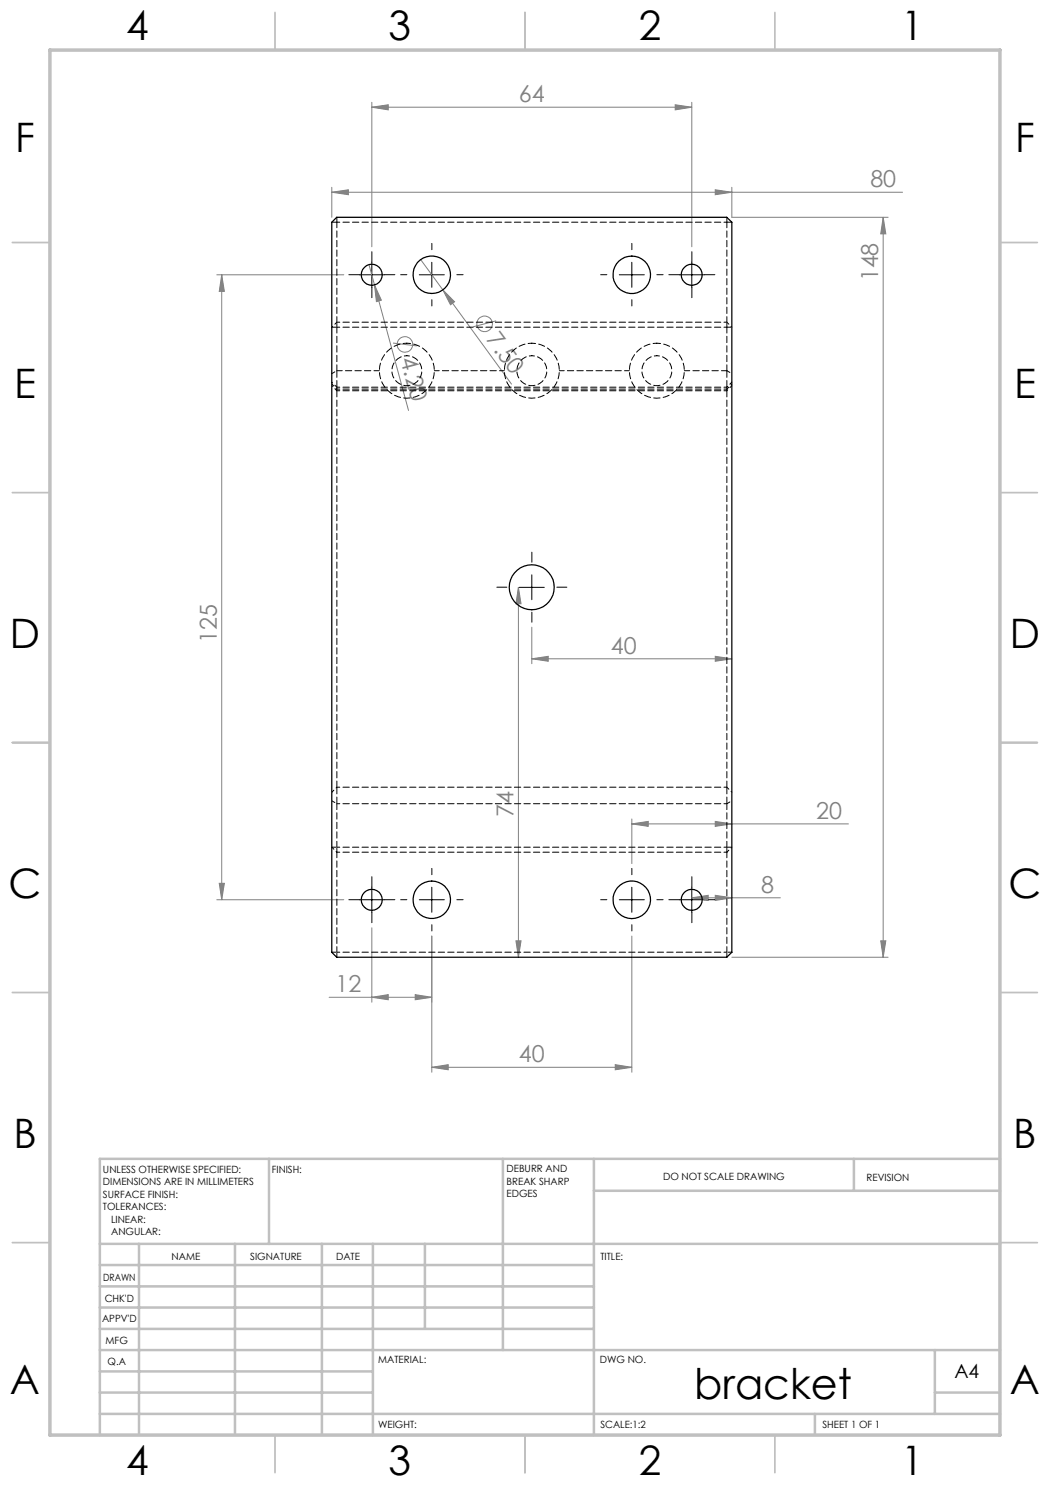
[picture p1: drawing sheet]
<svg xmlns="http://www.w3.org/2000/svg" width="210mm" height="297mm" viewBox="0 0 210 297" stroke-linecap="round" stroke-linejoin="round" font-family="sans-serif">
<g fill="none" stroke="#808080" stroke-width=".2">
<path d="M66.4 38.4l3.3-.4v.9zM66.4 37.5v6M66.4 38.4h114.1M74.4 21.4l3.2-.4v1zM74.4 20.5v28.9M74.4 21.4h64M135 21l3.4 .4-3.4 .6zM138.4 20.5v28.9M143.1 38l3.3 .4-3.3 .5zM146.4 37.5v6h31.2M43.4 55h25.4M44.3 55v124.9"/>
<path d="M44.3 55l.6 3.3h-1zM73.8 52.9l1.1 4.1M74.9 57l1.4 3-1 .3zM74.9 57l6.8 25.1M84.1 51.9l4.5 6.1M88.6 58l2.3 2.4-.8 .6zM88.6 58l13.7 18.8M176.6 43.5v147.9M176.6 43.5l.6 3.3h-1.1zM78.6 68.6l4.8 .6M99.2 64.2l-4.6 1.2M103.7 117.5l.5 3.3h-1z"/>
<path d="M103.7 117.5v73.9M106.4 131.8l3.2-.5v1zM106.4 125.4v7.3M106.4 131.8h40M143.1 131.3l3.3 .5-3.3 .5zM43.4 179.9h25.4M43.9 176.7h1l-.6 3.2zM126.4 164.8l3.2-.5v1zM126.4 163.8v8.9M126.4 164.8h43.3M138.4 179.6l3.2-.5v1zM138.4 179.6h17.7"/>
<path d="M143.1 164.3l3.3 .5-3.3 .5zM143.1 179.1l3.3 .5-3.3 .5zM65.8 199.5h20.6M74.4 199.5l3.2-.6v1.1zM74.4 185.6v14.8M83 198.9l3.4 .6-3.4 .5zM86.4 187.2v27.3M103.2 188.2h1l-.5 3.2zM126.4 187.2v27.3M146.4 191.4h31.2M176.1 188.2h1.1l-.6 3.2zM86.4 213.5l3.2-.6v1.1z"/>
<path d="M86.4 213.5h40M123 212.9l3.4 .6-3.4 .5z"/>
<circle cx="81" cy="68.9" r="1.55"/>
<circle cx="96.9" cy="64.8" r="1.56"/>
</g>
<g fill="none" stroke="#000" stroke-width=".2" stroke-dasharray="15.2 1.3 1.3 1.3">
<path d="M71.9 54.9h-2.1M74.4 52.4v-2.1M74.4 57.4v2.1M76.9 54.9h2.1M81.4 54.9h-1.3M86.4 49.9v-1.2M86.4 59.9v1.3M91.4 54.9h1.2M121.4 54.9h-1.3M126.4 49.9v-1.2M126.4 59.9v1.3M131.4 54.9h1.2"/>
<path d="M135.9 54.9h-2.1M138.4 52.4v-2.1M138.4 57.4v2.1M140.9 54.9h2.1M101.4 117.4h-2M106.4 112.4v-2M111.4 117.4h2M106.4 122.4v2M71.9 179.9h-2.1M74.4 177.4v-2.1M76.9 179.9h2.1M81.4 179.9h-1.3"/>
<path d="M86.4 174.9v-1.2M91.4 179.9h1.2M121.4 179.9h-1.3M126.4 174.9v-1.2M131.4 179.9h1.2M135.9 179.9h-2.1M138.4 177.4v-2.1M140.9 179.9h2.1M74.4 182.4v2.1M86.4 184.9v1.3M126.4 184.9v1.3M138.4 182.4v2.1"/>
</g>
<g fill="none" stroke="#000" stroke-width=".2">
<path d="M71.9 55h5M74.4 52.5v5M83.9 55h5M86.4 52.5v5M123.9 55h5M126.4 52.5v5M135.9 55h5M138.4 52.5v5M103.9 117.5h5M106.4 115v4.9M71.9 179.9h5M74.4 177.4v5.1"/>
<path d="M83.9 179.9h5M86.4 177.4v5.1M123.9 179.9h5M126.4 177.4v5.1M135.9 179.9h5M138.4 177.4v5.1"/>
</g>
<g fill="none" stroke="#c0c0c0" stroke-width=".35">
<path d="M55 2.5v7.5M105 2.5v7.5M155 2.5v7.5M2.5 48.5h7.5M200 48.5h7.5M2.5 98.5h7.5M200 98.5h7.5M2.5 148.5h7.5M200 148.5h7.5M2.5 198.5h7.5M200 198.5h7.5M2.5 248.5h7.5"/>
<path d="M200 248.5h7.5M55 287v7.5M105 287v7.5M155 287v7.5"/>
</g>
<g fill="none" stroke="#c0c0c0" stroke-width=".5">
<path d="M53.8 231.8v17M100.6 231.8v38.2M118.8 231.8v55.2M118.8 238.2h81.2M170.8 231.8v6.4M200 231.8h-180v55.2M20 248.8h180M20 257.3h98.8M20 253h98.8M27.8 248.8v38.2M47 248.8v38.2M64.4 248.8v38.2"/>
<path d="M74.6 248.8v38.2M85 248.8v17M20 265.8h98.8M20 261.5h98.8M20 278.5h54.6M20 274.3h54.6M20 270h180M187 278.5h13M187 270v12.8M20 282.8h180M163 282.8v4.2"/>
</g>
<path d="M10 10h190v277h-190z" fill="none" stroke="#c0c0c0" stroke-width=".7"/>
<g fill="#808080">
<path d="M74.9 57l1.4 3-1 .3z"/>
<path d="M88.6 58l2.3 2.4-.8 .6z"/>
<path d="M143.1 38l3.3 .4-3.3 .5zM66.4 38.4l3.3-.4v.9zM143.1 164.3l3.3 .5-3.3 .5zM126.4 164.8l3.2-.5v1zM143.1 179.1l3.3 .5-3.3 .5zM138.4 179.6l3.2-.5v1zM83 198.9l3.4 .6-3.4 .5zM74.4 199.5l3.2-.6v1.1z"/>
<path d="M74.4 21.4l3.2-.4v1zM135 21l3.4 .4-3.4 .6zM86.4 213.5l3.2-.6v1.1zM123 212.9l3.4 .6-3.4 .5zM106.4 131.8l3.2-.5v1zM143.1 131.3l3.3 .5-3.3 .5z"/>
<path d="M44.3 55l.6 3.3h-1zM43.9 176.7h1l-.6 3.2zM176.6 43.5l.6 3.3h-1.1zM176.1 188.2h1.1l-.6 3.2zM103.7 117.5l.5 3.3h-1zM103.2 188.2h1l-.5 3.2z"/>
</g>
<g fill="none" stroke="#000" stroke-width=".25">
<path d="M67.3 43.5h78l1.1 .9v146.1l-1.1 .9h-78l-.9-.9v-146.1z"/>
<circle cx="74.3" cy="55" r="2.11"/>
<circle cx="86.4" cy="55" r="3.7"/>
<circle cx="126.4" cy="55" r="3.7"/>
<circle cx="138.3" cy="54.9" r="2.11"/>
<circle cx="106.3" cy="117.5" r="4.5"/>
<circle cx="74.3" cy="180" r="2.1"/>
<circle cx="86.4" cy="180" r="3.7"/>
<circle cx="126.4" cy="180" r="3.8"/>
<circle cx="138.3" cy="180" r="2.1"/>
</g>
<path d="M81.4 71.1a3 3 0 0 1 2.7 4.3 3 3 0 0 1-5.1 .6 3 3 0 0 1 1.7-4.8l.7-.1M106.4 71.1a3 3 0 0 1 2.7 4.3 3 3 0 0 1-5.1 .6 3 3 0 0 1 1.7-4.8l.7-.1M131.4 71.1a3 3 0 0 1 2.7 4.3 3 3 0 0 1-5.1 .6 3 3 0 0 1 1.7-4.8l.7-.1" fill="none" stroke="#000" stroke-width=".2" stroke-dasharray="1.3 .6" stroke-dashoffset=".8"/>
<path d="M67.4 77.8v-.4M67.4 77.8v.4M145.4 78.2v79.2M145.4 78.2v-.4M145.4 77.4v.4M67.4 157.4v-79.2" fill="none" stroke="#000" stroke-width=".2" stroke-dasharray="1.3 .6"/>
<g fill="none" stroke="#000" stroke-width=".2" stroke-dasharray="1.3 .6" stroke-dashoffset=".7">
<path d="M67.4 44.4h78M66.4 76.8l1 1M67.4 78.2l-1-1.1M67.4 77.8h78M67.4 64.4l-1 1M67.4 65.4h78M67.4 77.4l-1-1M145.4 77.8l1-1M145.4 78.2h-78M145.4 64.4l1 1M145.4 64.4h-78M145.4 77.4h-78"/>
<path d="M146.4 77.1l-1 1.1M146.4 76.4l-1 1M66.4 158.4l1-1M67.4 157.4h78M145.4 157.4l1 1M66.4 169.4l1 1M145.4 170.4l1-1M145.4 170.4h-78M145.4 169.4h-78M145.4 160.7h-78M145.4 190.4h-78"/>
</g>
<g fill="none" stroke="#000" stroke-width=".2" stroke-dasharray="1.3 .6" stroke-dashoffset=".5">
<path d="M67.4 44.4h-1M67.4 44.4v-1M145.4 44.4v-1M145.4 44.4h1M66.4 65.4h1M67.4 65.4v-1M81.4 68.6a5.5 5.5 0 0 1 4.9 8 5.5 5.5 0 0 1-9.4 .8 5.5 5.5 0 0 1 3.6-8.7l.9-.1M106.4 68.6a5.5 5.5 0 0 1 4.9 8 5.5 5.5 0 0 1-9.4 .8 5.5 5.5 0 0 1 3.6-8.7l.9-.1M131.4 68.6a5.5 5.5 0 0 1 4.9 8 5.5 5.5 0 0 1-9.4 .8 5.5 5.5 0 0 1 3.6-8.7l.9-.1M145.4 65.4h1M145.4 65.4v-1M66.4 169.4h1"/>
<path d="M67.4 170.4v-1M145.4 170.4v-1M145.4 169.4h1M66.4 190.4h1M67.4 191.4v-1M145.4 191.4v-1M146.4 190.4h-1"/>
</g>
<path d="M145.4 44.4v20M67.4 64.4v-20M75.9 74.1h-8.5M145.4 74.1h-8.5M145.4 170.4v20M67.4 190.4v-20" fill="none" stroke="#000" stroke-width=".2" stroke-dasharray="1.3 .6" stroke-dashoffset=".2"/>
<path d="M66.4 74.7l1-.6M145.4 74.1l1 .6M66.4 160.2l1 .5M145.4 160.7l1-.5" fill="none" stroke="#000" stroke-width=".2" stroke-dasharray="1.3 .6" stroke-dashoffset=".6"/>
<path d="M67.4 77.4v-3.3M145.4 74.1v3.3M145.4 157.4v3.3M67.4 160.7v-3.3" fill="none" stroke="#000" stroke-width=".2" stroke-dasharray="1.3 .6" stroke-dashoffset="-.1"/>
<path d="M67.4 74.1v-8.7M145.4 65.4v8.7M67.4 169.4v-8.7M145.4 160.7v8.7" fill="none" stroke="#000" stroke-width=".2" stroke-dasharray="1.3 .6" stroke-dashoffset=".1"/>
<path d="M100.9 74.1h-14M125.9 74.1h-14" fill="none" stroke="#000" stroke-width=".2" stroke-dasharray="1.3 .6" stroke-dashoffset=".3"/>
<text font-size="8.5" x="138.9" y="279.7">bracket</text>
<g font-size="8.1">
<text x="25.2" y="8">4</text>
<text x="77.7" y="8">3</text>
<text x="127.7" y="8">2</text>
<text x="180.2" y="8">1</text>
<text x="3" y="30.4">F</text>
<text x="203" y="30.4">F</text>
<text x="2.8" y="79.6">E</text>
<text x="202.8" y="79.6">E</text>
<text x="2" y="129.6">D</text>
<text x="202" y="129.6">D</text>
<text x="1.7" y="179.6">C</text>
<text x="201.7" y="179.6">C</text>
<text x="2.7" y="229.6">B</text>
<text x="202.7" y="229.6">B</text>
<text x="2" y="278.9">A</text>
<text x="202" y="278.9">A</text>
<text x="25.2" y="295">4</text>
<text x="77.7" y="295">3</text>
<text x="127.7" y="295">2</text>
<text x="180.2" y="295">1</text>
</g>
<g font-size="4.7" fill="#808080">
<text x="103.8" y="20.4">64</text>
<text x="174.1" y="37.4">80</text>
<text x="175.6" y="56.3" transform="rotate(-90 175.6 56.3)">148</text>
<text x="80" y="71.8" transform="rotate(75 80 71.8)">4.20</text>
<text x="97.1" y="67.8" transform="rotate(54 97.1 67.8)">7.50</text>
<text x="43.4" y="128.6" transform="rotate(-90 43.4 128.6)">125</text>
<text x="122.2" y="130.7">40</text>
<text x="102.7" y="163.4" transform="rotate(-90 102.7 163.4)">74</text>
<text x="163.2" y="163.8">20</text>
<text x="152.2" y="178.5">8</text>
<text x="67.1" y="198.4">12</text>
<text x="103.8" y="212.4">40</text>
</g>
<text font-size="3.9" x="190.9" y="275.5">A4</text>
<g font-size="2">
<text x="20.6" y="234.6">UNLESS OTHERWISE SPECIFIED:</text>
<text x="20.6" y="237.1">DIMENSIONS ARE IN MILLIMETERS</text>
<text x="20.6" y="239.6">SURFACE FINISH:</text>
<text x="54.4" y="234.6">FINISH:</text>
<text x="101.3" y="234.5">DEBURR AND</text>
<text x="101.3" y="237">BREAK SHARP</text>
<text x="101.3" y="239.5">EDGES</text>
<text x="132.6" y="236">DO NOT SCALE DRAWING</text>
<text x="173.3" y="236.2">REVISION</text>
<text x="20.6" y="242.1">TOLERANCES:</text>
<text x="22.2" y="244.6">LINEAR:</text>
<text x="22.2" y="247.1">ANGULAR:</text>
<text x="34.3" y="252">NAME</text>
<text x="50" y="251.9">SIGNATURE</text>
<text x="67.2" y="251.9">DATE</text>
<text x="120.1" y="251.9">TITLE:</text>
<text x="20.6" y="256.1">DRAWN</text>
<text x="20.9" y="260.3">CHK'D</text>
<text x="20.4" y="264.4">APPV'D</text>
<text x="21.1" y="268.8">MFG</text>
<text x="21.5" y="273">Q.A</text>
<text x="75.6" y="272.5">MATERIAL:</text>
<text x="120" y="272.5">DWG NO.</text>
<text x="75.6" y="285.5">WEIGHT:</text>
<text x="120.1" y="285.6">SCALE:1:2</text>
<text x="164.5" y="285.6">SHEET 1 OF 1</text>
</g>
</svg>
